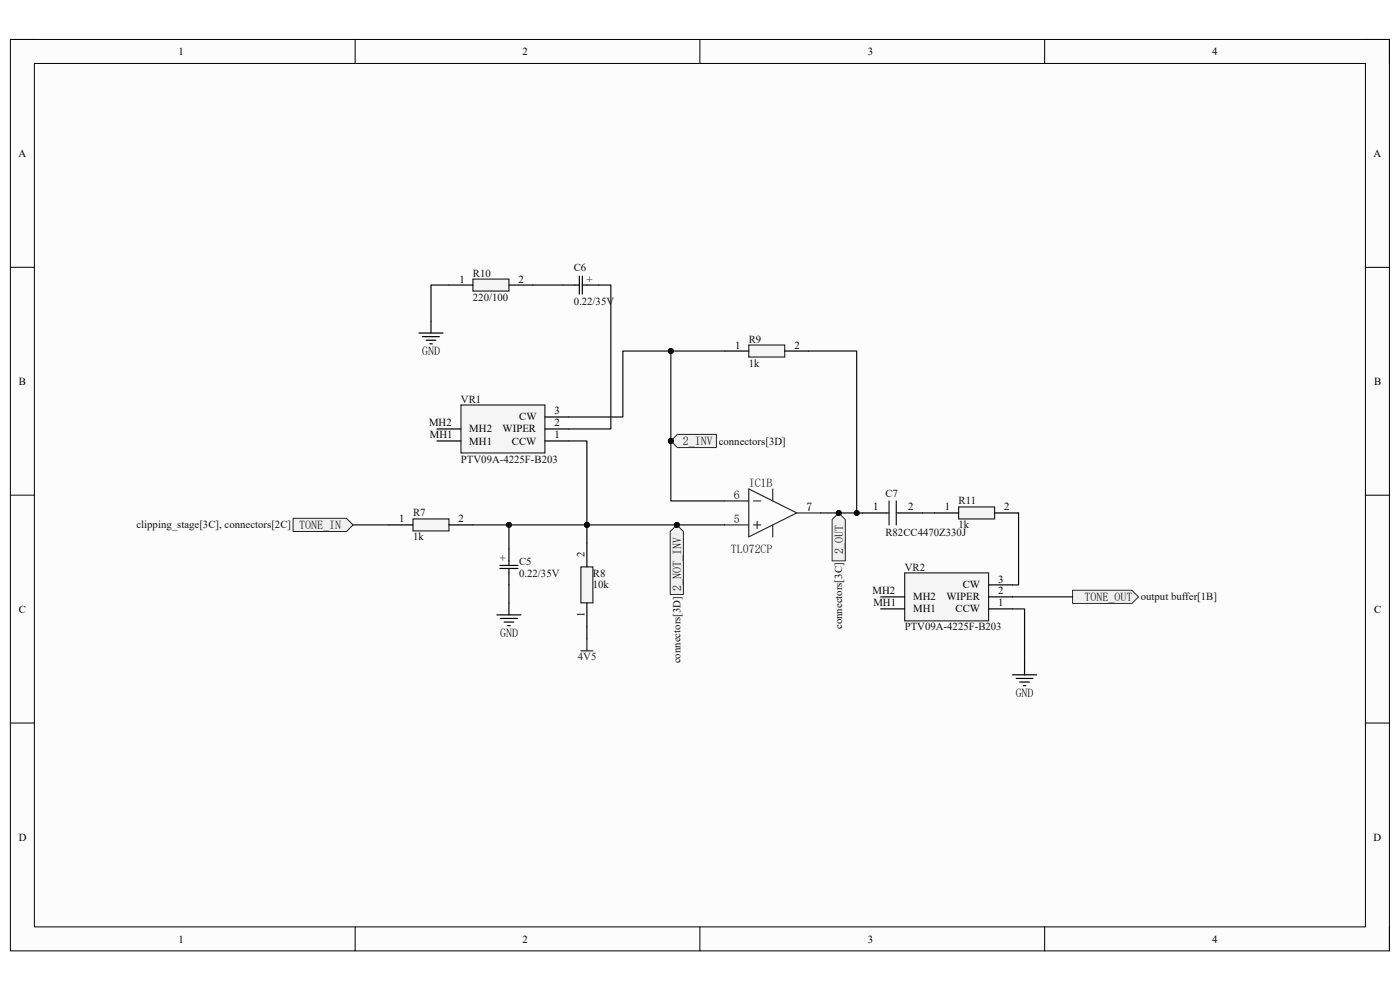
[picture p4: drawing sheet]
<svg xmlns="http://www.w3.org/2000/svg" width="297mm" height="210mm" viewBox="0 0 297 210" stroke-linecap="round" stroke-linejoin="round" font-family="sans-serif">
<path d="M2.2 8.4h292.6v193.3h-292.6z" fill-rule="evenodd" fill="#fcfcfc"/>
<path d="M2.2 8.4h292.6v193.3h-292.6z" fill="none" stroke="#000" stroke-width=".21"/>
<path d="M7.3 13.5h282.4v183.1h-282.4z" fill-rule="evenodd" fill="#fcfcfc"/>
<g fill="none" stroke="#000" stroke-width=".21">
<path d="M2.2 8.4h5.1M7.3 13.5h282.4v183.1h-282.4zM75.3 8.4v5.1M148.5 8.4v5.1M221.6 8.4v5.1M289.7 8.4h5.1v5.1M2.2 56.7h5.1M289.7 56.7h5.1M2.2 105h5.1M289.7 105.1h5.1M2.2 153.4h5.1M289.7 153.4h5.1"/>
<path d="M75.3 196.6v5.1M148.5 196.6v5.1M221.6 196.6v5.1M294.8 196.6v5.1"/>
</g>
<path d="M62.2 110h11.3l1.4 1.4-1.4 1.4h-11.3z" fill-rule="evenodd" fill="#f0f0f0"/>
<path d="M62.2 110h11.3l1.4 1.4-1.4 1.4h-11.3z" fill="none" stroke="#262626" stroke-width=".21"/>
<g fill="none" stroke="#000" stroke-width=".25">
<path d="M88.9 70.6h5.1M89.7 71.4h3.5M90.4 72.2h2.1M91.2 72.9h.5M91.4 68.1v2.5M105.4 130.4h5.1M106.2 131.2h3.5M106.9 132h2.1M107.7 132.7h.5M108 127.9v2.5M214.8 143.2h5.1M215.6 143.9h3.5"/>
<path d="M216.3 144.7h2.1M217.1 145.4h.5M217.4 140.6v2.6"/>
</g>
<path d="M227.5 125.2h12.6l1.4 1.4-1.4 1.4h-12.6z" fill-rule="evenodd" fill="#f0f0f0"/>
<path d="M227.5 125.2h12.6l1.4 1.4-1.4 1.4h-12.6z" fill="none" stroke="#262626" stroke-width=".21"/>
<path d="M143.6 111.4l1.4 1.4v13.3h-2.8v-13.3z" fill-rule="evenodd" fill="#f0f0f0"/>
<path d="M143.6 111.4l1.4 1.4v13.3h-2.8v-13.3z" fill="none" stroke="#262626" stroke-width=".21"/>
<circle cx="143.6" cy="111.4" r=".51" fill="#0e0e0e"/>
<circle cx="143.6" cy="111.4" r=".51" fill="none" stroke="#0e0e0e" stroke-width=".21"/>
<path d="M143.7 92.1h8.3v2.8h-8.3l-1.4-1.4z" fill-rule="evenodd" fill="#f0f0f0"/>
<path d="M143.7 92.1h8.3v2.8h-8.3l-1.4-1.4z" fill="none" stroke="#262626" stroke-width=".21"/>
<circle cx="142.3" cy="93.5" r=".51" fill="#0e0e0e"/>
<circle cx="142.3" cy="93.5" r=".51" fill="none" stroke="#0e0e0e" stroke-width=".21"/>
<path d="M177.9 108.8l1.4 1.4v8.8h-2.8v-8.8z" fill-rule="evenodd" fill="#f0f0f0"/>
<path d="M177.9 108.8l1.4 1.4v8.8h-2.8v-8.8z" fill="none" stroke="#262626" stroke-width=".21"/>
<circle cx="177.9" cy="108.8" r=".51" fill="#0e0e0e"/>
<circle cx="177.9" cy="108.8" r=".51" fill="none" stroke="#0e0e0e" stroke-width=".21"/>
<path d="M158.9 103.7l10.1 5.1-10.1 5.1zM159.9 106.3h1.5M159.9 111.4h1.5M160.6 110.6v1.5M163.9 103.7v2.6M163.9 111.4v2.5" fill="none" stroke="#303030" stroke-width=".25"/>
<path d="M153.8 111.4h5.1M153.8 106.3h5.1M169 108.8h5.1" fill="none" stroke="#292929" stroke-width=".25"/>
<path d="M87.6 110.1h7.6v2.5h-7.6z" fill-rule="evenodd" fill="#f5f5f5"/>
<path d="M87.6 110.1h7.6v2.5h-7.6z" fill="none" stroke="#262626" stroke-width=".25"/>
<path d="M82.5 111.4h5.1M95.2 111.4h5.1M106.1 120h3.8M108 116.4v3.6M106.1 120.6h3.8M108 120.6v3.5" fill="none" stroke="#000" stroke-width=".25"/>
<path d="M123.2 120.3h2.6v7.6h-2.6z" fill-rule="evenodd" fill="#f5f5f5"/>
<path d="M123.2 120.3h2.6v7.6h-2.6z" fill="none" stroke="#262626" stroke-width=".25"/>
<path d="M124.5 115.2v5.1M124.5 127.9v5.1" fill="none" stroke="#000" stroke-width=".25"/>
<path d="M100.3 59.2h7.7v2.5h-7.7z" fill-rule="evenodd" fill="#f5f5f5"/>
<path d="M100.3 59.2h7.7v2.5h-7.7z" fill="none" stroke="#262626" stroke-width=".25"/>
<path d="M122.9 58.6v3.8M123.5 58.6v3.8M95.2 60.5h5.1M108 60.5h5.1M119.4 60.5h3.5M123.5 60.5h3.5" fill="none" stroke="#000" stroke-width=".25"/>
<path d="M158.9 73.2h7.6v2.5h-7.6z" fill-rule="evenodd" fill="#f5f5f5"/>
<path d="M158.9 73.2h7.6v2.5h-7.6z" fill="none" stroke="#262626" stroke-width=".25"/>
<path d="M153.8 74.5h5.1M166.5 74.5h5.1" fill="none" stroke="#000" stroke-width=".25"/>
<path d="M203.4 107.5h7.6v2.6h-7.6z" fill-rule="evenodd" fill="#f5f5f5"/>
<path d="M203.4 107.5h7.6v2.6h-7.6z" fill="none" stroke="#262626" stroke-width=".25"/>
<path d="M183 108.8h5.1M190.6 108.8h5.1M198.3 108.8h5.1M211 108.8h5.1" fill="none" stroke="#000" stroke-width=".25"/>
<path d="M188.1 108.8h.5M188.6 106.3v5.1M190.1 106.3v5.1M190.1 108.8h.5" fill="none" stroke="#1c1c1c" stroke-width=".25"/>
<path d="M97.8 85.9h17.8v10.2h-17.8z" fill-rule="evenodd" fill="#f5f5f5"/>
<path d="M97.8 85.9h17.8v10.2h-17.8z" fill="none" stroke="#262626" stroke-width=".25"/>
<path d="M92.7 93.5h5.1M92.7 91h5.1M115.6 93.5h5.1M115.6 91h5.1M115.6 88.5h5.1" fill="none" stroke="#000" stroke-width=".25"/>
<path d="M191.9 121.5h17.8v10.2h-17.8z" fill-rule="evenodd" fill="#f5f5f5"/>
<path d="M123.2 138.1h2.6M124.5 135.5v2.6M191.9 121.5h17.8v10.2h-17.8z" fill="none" stroke="#262626" stroke-width=".25"/>
<path d="M186.8 129.2h5.1M186.8 126.6h5.1M209.7 129.2h5.1M209.7 126.6h5.1M209.7 124.1h5.1" fill="none" stroke="#000" stroke-width=".25"/>
<path d="M74.9 111.4h7.6M100.3 111.4h24.2" fill="none" stroke="#0e0e0e" stroke-width=".25"/>
<circle cx="108" cy="111.4" r=".51" fill="#0e0e0e"/>
<circle cx="108" cy="111.4" r=".51" fill="none" stroke="#0e0e0e" stroke-width=".21"/>
<circle cx="124.5" cy="111.4" r=".51" fill="#0e0e0e"/>
<circle cx="124.5" cy="111.4" r=".51" fill="none" stroke="#0e0e0e" stroke-width=".21"/>
<path d="M124.5 111.4v3.8M108 124.1v3.8M124.5 133v2.5" fill="none" stroke="#0e0e0e" stroke-width=".25"/>
<circle cx="124.5" cy="111.4" r=".51" fill="#0e0e0e"/>
<circle cx="124.5" cy="111.4" r=".51" fill="none" stroke="#0e0e0e" stroke-width=".21"/>
<path d="M124.5 111.4h19.1" fill="none" stroke="#0e0e0e" stroke-width=".25"/>
<circle cx="124.5" cy="111.4" r=".51" fill="#0e0e0e"/>
<circle cx="124.5" cy="111.4" r=".51" fill="none" stroke="#0e0e0e" stroke-width=".21"/>
<circle cx="143.6" cy="111.4" r=".51" fill="#0e0e0e"/>
<circle cx="143.6" cy="111.4" r=".51" fill="none" stroke="#0e0e0e" stroke-width=".21"/>
<path d="M143.6 111.4h10.2" fill="none" stroke="#0e0e0e" stroke-width=".25"/>
<circle cx="143.6" cy="111.4" r=".51" fill="#0e0e0e"/>
<circle cx="143.6" cy="111.4" r=".51" fill="none" stroke="#0e0e0e" stroke-width=".21"/>
<path d="M120.7 93.5h3.8v17.9" fill="none" stroke="#0e0e0e" stroke-width=".25"/>
<circle cx="124.5" cy="111.4" r=".51" fill="#0e0e0e"/>
<circle cx="124.5" cy="111.4" r=".51" fill="none" stroke="#0e0e0e" stroke-width=".21"/>
<path d="M108 111.4v5" fill="none" stroke="#0e0e0e" stroke-width=".25"/>
<circle cx="108" cy="111.4" r=".51" fill="#0e0e0e"/>
<circle cx="108" cy="111.4" r=".51" fill="none" stroke="#0e0e0e" stroke-width=".21"/>
<path d="M95.2 60.5h-3.8v7.6M113.1 60.5h6.3M127 60.5h2.6v30.5h-8.9M142.3 74.5h11.5" fill="none" stroke="#0e0e0e" stroke-width=".25"/>
<circle cx="142.3" cy="74.5" r=".51" fill="#0e0e0e"/>
<circle cx="142.3" cy="74.5" r=".51" fill="none" stroke="#0e0e0e" stroke-width=".21"/>
<path d="M142.3 93.5v12.8h11.5" fill="none" stroke="#0e0e0e" stroke-width=".25"/>
<circle cx="142.3" cy="93.5" r=".51" fill="#0e0e0e"/>
<circle cx="142.3" cy="93.5" r=".51" fill="none" stroke="#0e0e0e" stroke-width=".21"/>
<path d="M142.3 74.5v19" fill="none" stroke="#0e0e0e" stroke-width=".25"/>
<circle cx="142.3" cy="93.5" r=".51" fill="#0e0e0e"/>
<circle cx="142.3" cy="93.5" r=".51" fill="none" stroke="#0e0e0e" stroke-width=".21"/>
<circle cx="142.3" cy="74.5" r=".51" fill="#0e0e0e"/>
<circle cx="142.3" cy="74.5" r=".51" fill="none" stroke="#0e0e0e" stroke-width=".21"/>
<path d="M142.3 74.5h-10.2v14h-11.4" fill="none" stroke="#0e0e0e" stroke-width=".25"/>
<circle cx="142.3" cy="74.5" r=".51" fill="#0e0e0e"/>
<circle cx="142.3" cy="74.5" r=".51" fill="none" stroke="#0e0e0e" stroke-width=".21"/>
<path d="M174.1 108.8h3.8M195.7 108.8h2.6" fill="none" stroke="#0e0e0e" stroke-width=".25"/>
<circle cx="177.9" cy="108.8" r=".51" fill="#0e0e0e"/>
<circle cx="177.9" cy="108.8" r=".51" fill="none" stroke="#0e0e0e" stroke-width=".21"/>
<path d="M171.6 74.5h10.1v34.3h-3.8" fill="none" stroke="#0e0e0e" stroke-width=".25"/>
<circle cx="177.9" cy="108.8" r=".51" fill="#0e0e0e"/>
<circle cx="177.9" cy="108.8" r=".51" fill="none" stroke="#0e0e0e" stroke-width=".21"/>
<circle cx="181.7" cy="108.8" r=".51" fill="#0e0e0e"/>
<circle cx="181.7" cy="108.8" r=".51" fill="none" stroke="#0e0e0e" stroke-width=".21"/>
<path d="M181.7 108.8h1.3" fill="none" stroke="#0e0e0e" stroke-width=".25"/>
<circle cx="181.7" cy="108.8" r=".51" fill="#0e0e0e"/>
<circle cx="181.7" cy="108.8" r=".51" fill="none" stroke="#0e0e0e" stroke-width=".21"/>
<path d="M216.1 108.8v15.3h-1.3M214.8 129.2h2.6v11.4M214.8 126.6h12.7" fill="none" stroke="#0e0e0e" stroke-width=".25"/>
<g font-size="2.5">
<text x="89.6" y="75.4">GND</text>
<text x="155.7" y="105.9">6</text>
<text x="155.7" y="111">5</text>
<text x="171.1" y="108.4">7</text>
<text x="106.1" y="135.1">GND</text>
<text x="215.5" y="147.9">GND</text>
</g>
<g font-size="2.5" fill="#0e0e0e">
<text x="144.9" y="94.4">2_INV</text>
<text x="158.8" y="103.3">IC1B</text>
<text x="63.5" y="112.2">TONE_IN</text>
<text x="155" y="117.3">TL072CP</text>
<text x="178.9" y="117.6" transform="rotate(-90 178.9 117.6)">2_OUT</text>
<text x="144.5" y="125.3" transform="rotate(-90 144.5 125.3)">2_NOT_INV</text>
<text x="230.1" y="127.5">TONE_OUT</text>
</g>
<g font-size="2.3">
<text x="37.9" y="11.7">1</text>
<text x="110.9" y="11.7">2</text>
<text x="184.1" y="11.7">3</text>
<text x="257.1" y="11.7">4</text>
<text x="3.9" y="33.3">A</text>
<text x="291.4" y="33.3">A</text>
<text x="97.5" y="59.9">1</text>
<text x="110" y="59.9">2</text>
<text x="156" y="74">1</text>
<text x="168.5" y="74">2</text>
<text x="4" y="81.6">B</text>
<text x="291.5" y="81.6">B</text>
<text x="110.2" y="89.2">CW</text>
<text x="117.6" y="87.9">3</text>
<text x="91" y="90.5">MH2</text>
<text x="91.2" y="93">MH1</text>
<text x="99.6" y="94.3">MH1</text>
<text x="99.6" y="91.7">MH2</text>
<text x="106.6" y="91.7">WIPER</text>
<text x="108.6" y="94.3">CCW</text>
<text x="117.6" y="93">1</text>
<text x="117.6" y="90.5">2</text>
<text x="84.7" y="110.8">1</text>
<text x="97.3" y="110.8">2</text>
<text x="185.2" y="108.3">1</text>
<text x="192.7" y="108.3">2</text>
<text x="200.4" y="108.3">1</text>
<text x="213" y="108.3">2</text>
<text x="124" y="118.2" transform="rotate(-90 124 118.2)">2</text>
<text x="204.3" y="124.8">CW</text>
<text x="211.8" y="123.6">3</text>
<text x="4" y="130">C</text>
<text x="124" y="130.8" transform="rotate(-90 124 130.8)">1</text>
<text x="185.1" y="126.1">MH2</text>
<text x="185.3" y="128.7">MH1</text>
<text x="193.7" y="129.9">MH1</text>
<text x="193.7" y="127.4">MH2</text>
<text x="200.8" y="127.4">WIPER</text>
<text x="202.7" y="129.9">CCW</text>
<text x="211.8" y="128.7">1</text>
<text x="211.8" y="126.1">2</text>
<text x="291.5" y="130">C</text>
<text x="4" y="178.3">D</text>
<text x="291.4" y="178.3">D</text>
<text x="37.9" y="199.9">1</text>
<text x="110.9" y="199.9">2</text>
<text x="184.1" y="199.9">3</text>
<text x="257.1" y="199.9">4</text>
</g>
<g font-size="2.3" fill="#0e0e0e">
<text x="100.3" y="58.7">R10</text>
<text x="121.7" y="57.4">C6</text>
<text x="124.4" y="59.9">+</text>
<text x="100.3" y="63.8">220/100</text>
<text x="121.7" y="64.6">0.22/35V</text>
<text x="158.8" y="72.7">R9</text>
<text x="158.8" y="77.8">1k</text>
<text x="97.8" y="85.4">VR1</text>
<text x="152.5" y="94.3">connectors[3D]</text>
<text x="97.8" y="98.1">PTV09A-4225F-B203</text>
<text x="187.8" y="105.5">C7</text>
<text x="203.4" y="107">R11</text>
<text x="29" y="112.1">clipping_stage[3C], connectors[2C]</text>
<text x="87.6" y="109.6">R7</text>
<text x="187.8" y="113.6">R82CC4470Z330J</text>
<text x="203.4" y="112.1">1k</text>
<text x="87.6" y="114.6">1k</text>
<text x="107.5" y="119.1" transform="rotate(-90 107.5 119.1)">+</text>
<text x="110.1" y="119.8">C5</text>
<text x="110.1" y="122.4">0.22/35V</text>
<text x="125.8" y="122.3">R8</text>
<text x="125.8" y="124.8">10k</text>
<text x="191.9" y="121">VR2</text>
<text x="242" y="127.4">output buffer[1B]</text>
<text x="178.7" y="133.5" transform="rotate(-90 178.7 133.5)">connectors[3C]</text>
<text x="191.9" y="133.7">PTV09A-4225F-B203</text>
<text x="144.4" y="140.7" transform="rotate(-90 144.4 140.7)">connectors[3D]</text>
</g>
<text font-size="2.3" fill="#262626" x="122.6" y="140.1">4V5</text>
</svg>
